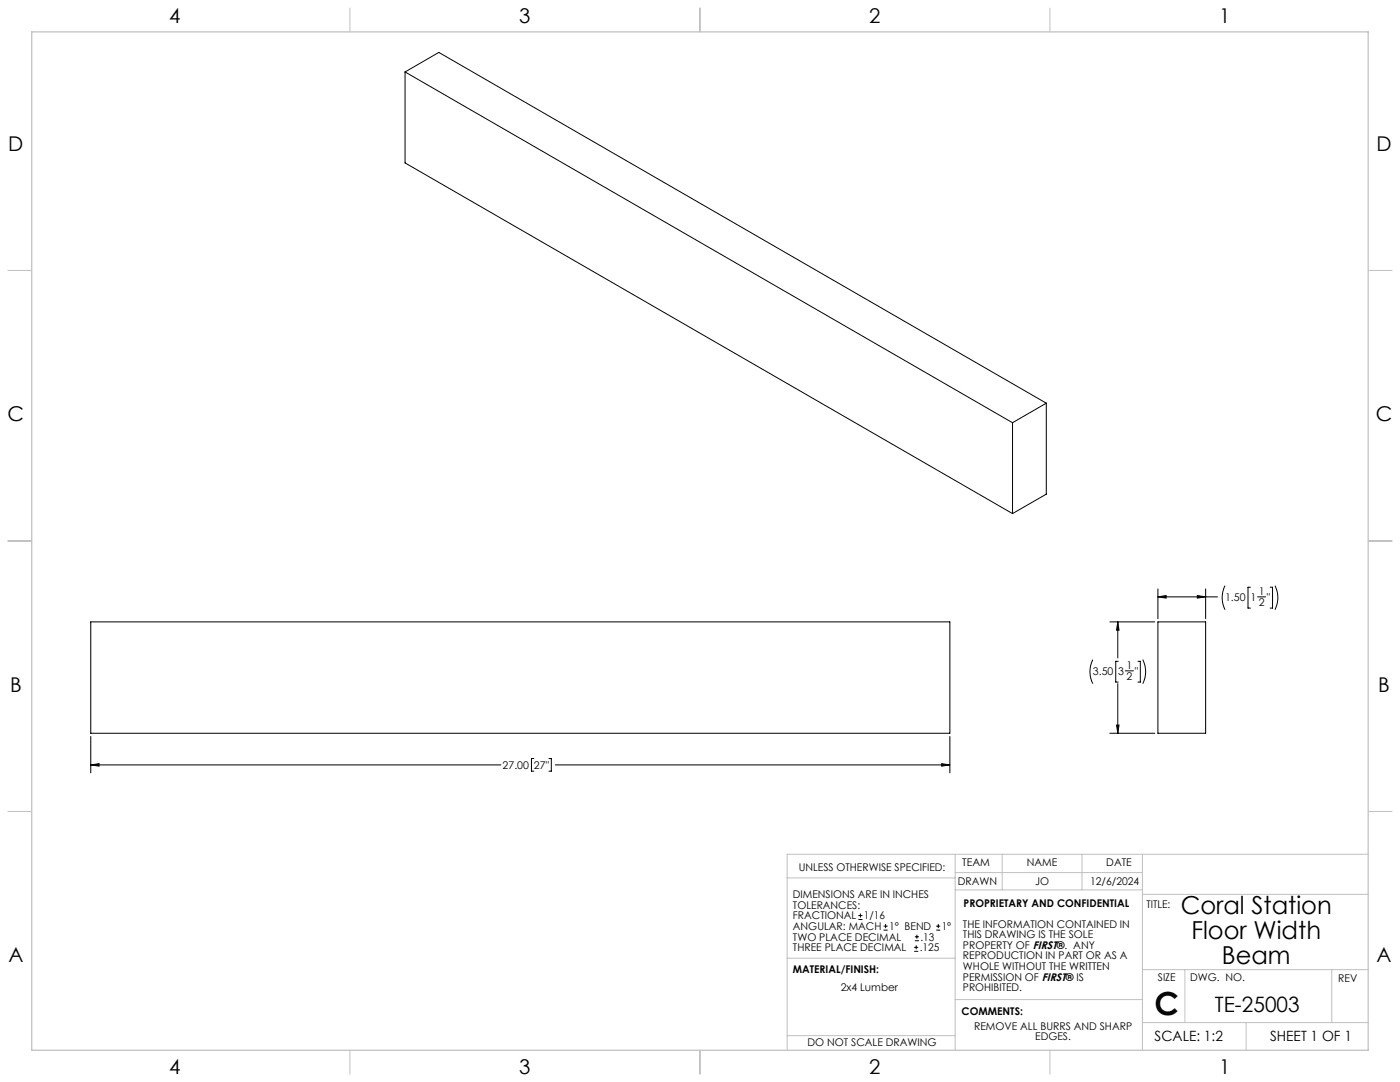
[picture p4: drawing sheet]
<svg xmlns="http://www.w3.org/2000/svg" width="559mm" height="432mm" viewBox="0 0 559 432" stroke-linecap="round" stroke-linejoin="round" font-family="sans-serif">
<g fill="none" stroke="#c0c0c0" stroke-width=".4">
<path d="M139.7 3.2v9.5M279.4 3.2v9.5M419.1 3.2v9.5M3.1 107.9h9.6M546.1 107.9h9.5M3.1 215.9h9.6M546.1 215.9h9.5M3.1 323.8h9.6M546.1 323.8h9.5M314.2 350.3h67M381.2 340.9v78.2M381.2 355.1h74.8"/>
<path d="M381.2 348.2h74.8M400 340.9v14.2M431.9 340.9v14.2M456 340.9v78.2M456 356.9h90.1M546.1 340.9h-231.9v78.2M314.2 382.4h67.2M381.2 398.9h74.8M456 387h90.1M472.9 387v21.1M531.6 387v21.1M139.7 419.1v9.6"/>
<path d="M279.4 419.1v9.6M314.2 413.3h67M419.1 419.1v9.6M456 408.1h90.1M497.4 408.1v11"/>
</g>
<path d="M12.7 12.7h533.4v406.4h-533.4z" fill="none" stroke="#c0c0c0" stroke-width=".5"/>
<g fill="none" stroke="#000" stroke-width=".4">
<path d="M161.7 28.7l13.5-7.8 242.4 140M161.7 28.7l242.4 140M161.7 28.7v36.3l242.4 140M404.1 168.7v36.3M417.6 160.9l-13.5 7.8M417.6 160.9v36.3l-13.5 7.8M462.2 238.2l3.3-.5v1zM462.2 235v11.9M462.2 238.2h23.8M477.9 237.7l3.3 .5-3.3 .5zM481.2 235v11.9M488.9 233.7a10.7 10.7 0 0 0 0 9.6"/>
<path d="M499.1 234.4h-1v8.3h1M501.9 238.2h3.3M507 234.4h.9v8.3h-.9M508.9 233.7a10.7 10.7 0 0 1 0 9.6M36.2 248.2h342.9v44.4h-342.9zM443 248.2h17.9M446.2 248.2l.5 3.3h-1zM446.2 248.2v14.4M462.2 248.2h19v44.4h-19zM436.2 263.2a10.7 10.7 0 0 0 0 9.6M446.2 272.8v19.8M446.3 263.9h-1v8.3h1"/>
<path d="M449.2 267.7h3.2M454.2 263.9h1v8.3h-1M456.1 263.2a10.7 10.7 0 0 1 0 9.6M36.2 293.9v14.5M379.1 293.9v14.5M443 292.6h17.9M445.7 289.3h1l-.5 3.3zM36.2 305.3l3.3-.5v1zM36.2 305.3h163.8M213.1 302.7h-1v5.1h1M219.1 302.7h1v5.1h-1M221.7 305.3h157.4"/>
<path d="M375.8 304.8l3.3 .5-3.3 .5zM342.6 367h1.6M342.6 365.4h1.6M343.4 364.6v1.5M352.7 371.2h1.6M352.7 369.6h1.6M353.5 368.8v1.6M364.9 379.7h1.6M364.9 378.1h1.6M365.2 375.4h1.6M365.2 373.8h1.6M365.7 377.3v1.5"/>
<path d="M366 373v1.6M373.7 371.2h1.6M373.7 369.6h1.6M374.5 368.8v1.6"/>
</g>
<path d="M375.8 304.8l3.3 .5-3.3 .5zM36.2 305.3l3.3-.5v1zM446.2 248.2l.5 3.3h-1zM445.7 289.3h1l-.5 3.3zM477.9 237.7l3.3 .5-3.3 .5zM462.2 238.2l3.3-.5v1z" fill="#000"/>
<text font-size="12.7" x="460.9" y="405.2">C</text>
<g font-size="9.9">
<text x="471.3" y="364.8">Coral Station</text>
<text x="475.5" y="374.6">Floor Width</text>
<text x="487.7" y="384.5">Beam</text>
</g>
<text font-size="8.5" x="484.9" y="404">TE-25003</text>
<g font-size="8.1">
<text x="67.6" y="9.3">4</text>
<text x="207.3" y="9.3">3</text>
<text x="347" y="9.3">2</text>
<text x="486.7" y="9.3">1</text>
<text x="3.3" y="60.1">D</text>
<text x="549.4" y="60.1">D</text>
<text x="3" y="168">C</text>
<text x="549.1" y="168">C</text>
<text x="4" y="276">B</text>
<text x="550.1" y="276">B</text>
<text x="3.3" y="383.9">A</text>
<text x="549.4" y="383.9">A</text>
<text x="67.6" y="428.4">4</text>
<text x="207.3" y="428.4">3</text>
<text x="347" y="428.4">2</text>
<text x="486.7" y="428.4">1</text>
</g>
<g font-size="5.6">
<text x="460.9" y="415.2">SCALE: 1:2</text>
<text x="507" y="415.2">SHEET 1 OF 1</text>
</g>
<g font-size="4.2">
<text x="489" y="239.8">1.50</text>
<text x="499.1" y="239.8">1</text>
<text x="502.4" y="237.5">1</text>
<text x="505.7" y="239.8">&quot;</text>
<text x="502.4" y="241.7">2</text>
<text x="436.2" y="269.4">3.50</text>
<text x="446.4" y="269.4">3</text>
<text x="449.6" y="267.1">1</text>
<text x="452.9" y="269.4">&quot;</text>
<text x="449.6" y="271.3">2</text>
<text x="200.6" y="306.8">27.00</text>
<text x="213.1" y="306.8">27&quot;</text>
<text x="318.8" y="347.7">UNLESS OTHERWISE SPECIFIED:</text>
<text x="384.1" y="345.5">TEAM</text>
<text x="409.9" y="345.7">NAME</text>
<text x="441.6" y="345.7">DATE</text>
<text x="382.3" y="353.3">DRAWN</text>
<text x="413.2" y="353.3">JO</text>
<text x="435.1" y="353.3">12/6/2024</text>
<text x="316.5" y="358.5">DIMENSIONS ARE IN INCHES</text>
<text x="316.5" y="362.7">TOLERANCES:</text>
<text x="384.6" y="361.9">PROPRIETARY AND CONFIDENTIAL</text>
<text x="457.6" y="362.3">TITLE:</text>
<text x="316.5" y="371.2">ANGULAR: MACH</text>
<text x="316.5" y="366.9">FRACTIONAL</text>
<text x="344.8" y="366.9">1/16</text>
<text x="354.9" y="371.2">1° BEND</text>
<text x="375.9" y="371.2">1°</text>
<text x="384.4" y="370.2">THE INFORMATION CONTAINED IN</text>
<text x="316.5" y="375.4">TWO PLACE DECIMAL</text>
<text x="367.4" y="375.4">.13</text>
<text x="384.4" y="374.4">THIS DRAWING IS THE SOLE</text>
<text x="316.5" y="379.6">THREE PLACE DECIMAL</text>
<text x="367.1" y="379.6">.125</text>
<text x="384.4" y="378.6">PROPERTY OF FIRST®. ANY</text>
<text x="384.4" y="382.9">REPRODUCTION IN PART OR AS A</text>
<text x="316.5" y="388.4">MATERIAL/FINISH:</text>
<text x="384.4" y="387.1">WHOLE WITHOUT THE WRITTEN</text>
<text x="335.5" y="395.6">2x4 Lumber</text>
<text x="384.4" y="391.3">PERMISSION OF FIRST® IS</text>
<text x="384.4" y="395.6">PROHIBITED.</text>
<text x="462.2" y="391.3">SIZE</text>
<text x="475.1" y="391.3">DWG. NO.</text>
<text x="534.1" y="391.8">REV</text>
<text x="383.8" y="405.1">COMMENTS:</text>
<text x="388.8" y="410.9">REMOVE ALL BURRS AND SHARP</text>
<text x="322.3" y="417.6">DO NOT SCALE DRAWING</text>
<text x="413.2" y="415.2">EDGES.</text>
</g>
</svg>
